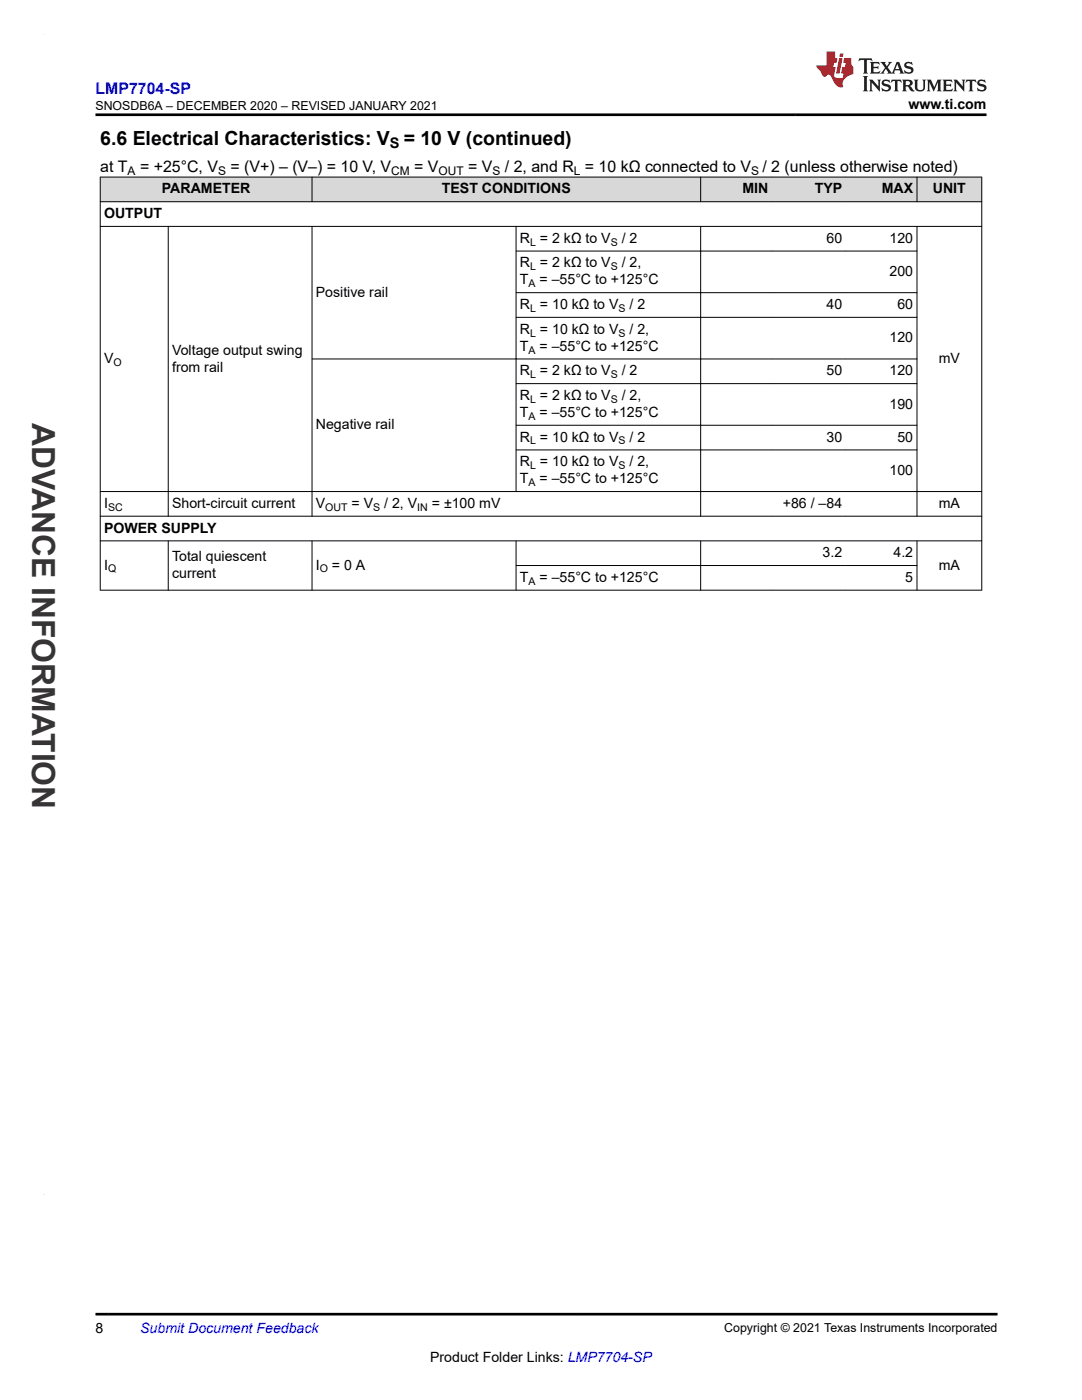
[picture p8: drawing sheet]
<svg xmlns="http://www.w3.org/2000/svg" width="216mm" height="279mm" viewBox="0 0 216 279" stroke-linecap="round" stroke-linejoin="round" font-family="sans-serif">
<g fill="#d8d8d8">
<path d="M20 35.3h175.9v5h-175.9z" fill-rule="evenodd"/>
<path d="M20.1 35.4h42.1v4.8h-42.1z" fill-rule="evenodd"/>
<path d="M62.3 35.4h77.4v4.8h-77.4z" fill-rule="evenodd"/>
<path d="M139.9 35.4h14.1v4.8h-14.1z" fill-rule="evenodd"/>
<path d="M154 35.4h14.8v4.8h-14.8z" fill-rule="evenodd"/>
<path d="M168.8 35.4h14.1v4.8h-14.1z" fill-rule="evenodd"/>
<path d="M183 35.4h12.8v4.8h-12.8z" fill-rule="evenodd"/>
</g>
<g fill="none" stroke="#000" stroke-width=".2">
<path d="M19.9 35.3h176.1M20 35.3v82.5M62.3 35.3v5M139.8 35.3v5M183 35.3v5M195.9 35.3v82.5M19.9 40.3h176.1M19.9 45.2h176.1M33.6 45.1v58M62.3 45.1v58M102.9 50.1h80.1M102.9 58.4h80.1"/>
<path d="M103 45.1v53.1M139.8 45.1v58M183 45.1v58M102.9 63.3h80.1M102.9 76.6h80.1M183 71.6h-120.8M19.9 98.1h176.1M102.9 84.9h80.1M102.9 89.8h80.1M19.9 103h176.1M19.9 107.9h176.1M19.9 117.8h176.1"/>
<path d="M33.6 107.9v9.9M62.3 107.9v9.9M102.9 112.9h80.1M103 107.9v9.9M139.8 107.9v9.9M183 107.9v9.9"/>
</g>
<path d="M171.5 11.6l-.2 .6 .5-.2h.6v.1v2.2l-.2 .4h1l-.2-.4v-2.2v-.1h.5l.6 .2-.2-.6zM173.6 12.4l.2 .3v1.6l-.2 .4h1.9l.1-.6a1.08 1.08 0 0 1-1.3 .2v-.7h.6l.4 .2v-.7l-.4 .2h-.6v-.5l.2-.2a1 1 0 0 1 1 .3l-.1-.5zM175.7 12.4l.9 1.1-1 1.2h.9l-.2-.2 .5-.8 .4 .8-.2 .2h1.6l-.2-.2 .2-.5h.9l.1 .5-.1 .2h.9l-.2-.4-.8-1.9h-.5l-.9 2.1-.9-1.1 .9-1h-.8l.2 .2-.4 .6-.4-.6 .2-.2zM179 12.8l.4 1h-.7zM180.7 12.5a.65 .65 0 0 0-.2 .7 .65 .65 0 0 0 .6 .5l.6 .1 .1 .3a.79 .79 0 0 1-.7 .4 .79 .79 0 0 1-.7-.5l.1 .7 .2-.1a.93 .93 0 0 0 1.1 0 .93 .93 0 0 0 .4-.9 1.46 1.46 0 0 0-1.2-.6l-.1-.3a1.09 1.09 0 0 1 1.2 .2l-.2-.6-.1 .1-.5-.2zM172.2 15.2l.2 .4v2.2l-.2 .4h1l-.2-.4v-2.2l.2-.4zM173.4 15.9l.2 .4v1.5l-.2 .4h.8l-.3-.4 .1-1.3 1.6 1.8v-2l.2-.4h-.7l.1 .2 .1 1.1-1.2-1.3zM176.2 16a.65 .65 0 0 0-.2 .8 .65 .65 0 0 0 .6 .4l.6 .2 .1 .2a.79 .79 0 0 1-.7 .4 .79 .79 0 0 1-.7-.5l.1 .7 .2-.1a.93 .93 0 0 0 1.1 .1 .93 .93 0 0 0 .4-1 1.46 1.46 0 0 0-1.2-.5l-.1-.4a1.09 1.09 0 0 1 1.2 .2l-.1-.6-.2 .1-.5-.1zM177.9 15.9l-.1 .6a.63 .63 0 0 1 .8-.3v1.6l-.3 .4h1l-.2-.4v-1.6a.66 .66 0 0 1 .8 .3l-.1-.6zM180 15.9l.2 .4v1.5l-.2 .4h1l-.2-.2-.1-.7h.5l.1 .2a.79 .79 0 0 0 1.2 .6l-1-.9a.61 .61 0 0 0 .6-.6 .61 .61 0 0 0-.5-.7zM180.8 16.2h.1a.47 .47 0 0 1 .5 .1 .47 .47 0 0 1 .1 .5l-.1 .1-.7 .1zM182.3 15.9l.2 .2a2.27 2.27 0 0 0 .4 2 1.04 1.04 0 0 0 1.7-.7v-1.3l.2-.2h-.8l.2 .4v1.1a.6 .6 0 0 1-.6 .6 .6 .6 0 0 1-.6-.6v-1.1l.3-.4zM184.9 15.9l.2 .4v1.5l-.2 .4h.8l-.3-.4v-1.4l.9 1.9 .9-1.9v1.4l-.3 .4h1l-.2-.4v-1.5l.2-.4h-.8l-.7 1.5-.6-1.5zM188.1 15.9l.2 .4v1.5l-.2 .4h1.9l.1-.6a1.09 1.09 0 0 1-1.3 .2v-.7h.6l.4 .2v-.6l-.4 .2h-.6v-.6l.2-.1a1.01 1.01 0 0 1 1 .3l-.1-.6zM190.2 15.9l.3 .4v1.5l-.3 .4h.8l-.2-.4v-1.3l1.6 1.8v-2l.2-.4h-.7l.2 .2v1.1l-1.2-1.3zM192.8 15.9l-.1 .6a.63 .63 0 0 1 .8-.3v1.6l-.3 .4h1l-.2-.4v-1.6a.66 .66 0 0 1 .8 .3l-.1-.6zM195.2 16a.65 .65 0 0 0-.2 .8 .65 .65 0 0 0 .6 .4l.6 .2 .2 .2a.79 .79 0 0 1-.7 .4 .79 .79 0 0 1-.7-.5l.1 .7 .2-.1a.93 .93 0 0 0 1 .1 .93 .93 0 0 0 .5-1 1.46 1.46 0 0 0-1.3-.5v-.4a1.09 1.09 0 0 1 1.2 .2l-.2-.6-.2 .1-.5-.1z" fill="#231f20"/>
<path d="M164.9 10.3v2.7h-2l.1 .4 .8 1a.95 .95 0 0 0 1 .9 .59 .59 0 0 1 .5-.4 .59 .59 0 0 1 .5 .3l.4 .8a1.59 1.59 0 0 0 2.1 1.4 1.61 1.61 0 0 1 1-2.3l1-.3-.1-1.5a1.59 1.59 0 0 1-.3-1.7h-1.5l-.2 .9h.6l-.2 .9h-.5l-.2 .9v.3l.4 .1-.1 .9h-.7a.73 .73 0 0 1-1-.7l.3-1.5h-.5l.1-.9h.5l.2-.9h-.5v-1.3zM167.4 11.6l-.6 3.1h.7l.6-3.1zM167.6 10.7l-.1 .6h.7l.1-.6z" fill="#ed1c24"/>
<path d="M19 22.9h177.8M19 262.3h180" fill="none" stroke="#000" stroke-width=".53"/>
<path d="M8.7 6.9h.1" fill="none" stroke="#373435" stroke-width=".2"/>
<text font-size="6.3" fill="#373435" x="6.4" y="84.5" transform="rotate(90 6.4 84.5)">ADVANCE INFORMATION</text>
<g font-size="3.9">
<text x="20" y="28.8">6.6 Electrical Characteristics: V</text>
<text x="80.6" y="28.8">= 10 V (continued)</text>
</g>
<text font-size="3.2" fill="#00f" x="19.1" y="18.7">LMP7704-SP</text>
<g font-size="3.2">
<text x="20" y="34.3">at T</text>
<text x="27.9" y="34.3">= +25°C, V</text>
<text x="46" y="34.3">= (V+) – (V–) = 10 V, V</text>
<text x="82.7" y="34.3">= V</text>
<text x="93.4" y="34.3">= V</text>
<text x="100.7" y="34.3">/ 2, and R = 10 kΩ connected to V</text>
<text x="152.1" y="34.3">/ 2 (unless otherwise noted)</text>
</g>
<text font-size="2.9" x="77.8" y="29.6">S</text>
<g font-size="2.8">
<text x="181.3" y="21.8">www.ti.com</text>
<text x="32.3" y="38.6">PARAMETER</text>
<text x="88.2" y="38.6">TEST CONDITIONS</text>
<text x="148.1" y="38.6">MIN</text>
<text x="162.6" y="38.6">TYP</text>
<text x="175.9" y="38.6">MAX</text>
<text x="186.1" y="38.6">UNIT</text>
<text x="20.8" y="43.5">OUTPUT</text>
<text x="103.7" y="48.5">R = 2 kΩ to V</text>
<text x="103.7" y="53.4">R = 2 kΩ to V</text>
<text x="124" y="48.5">/ 2</text>
<text x="124" y="53.4">/ 2,</text>
<text x="164.9" y="48.5">60</text>
<text x="177.5" y="48.5">120</text>
<text x="63" y="59.2">Positive rail</text>
<text x="103.7" y="56.8">T</text>
<text x="107.7" y="56.8">= –55°C to +125°C</text>
<text x="177.5" y="55.1">200</text>
<text x="103.7" y="61.7">R = 10 kΩ to V</text>
<text x="125.6" y="61.7">/ 2</text>
<text x="164.9" y="61.7">40</text>
<text x="179.1" y="61.7">60</text>
<text x="34.3" y="70.8">Voltage output swing</text>
<text x="103.7" y="66.6">R = 10 kΩ to V</text>
<text x="103.7" y="70">T</text>
<text x="107.7" y="70">= –55°C to +125°C</text>
<text x="125.6" y="66.6">/ 2,</text>
<text x="177.5" y="68.3">120</text>
<text x="20.8" y="72.5">V</text>
<text x="34.3" y="74.1">from rail</text>
<text x="103.7" y="74.9">R = 2 kΩ to V</text>
<text x="124" y="74.9">/ 2</text>
<text x="164.9" y="74.9">50</text>
<text x="177.5" y="74.9">120</text>
<text x="187.3" y="72.5">mV</text>
<text x="103.7" y="83.2">T</text>
<text x="103.7" y="79.8">R = 2 kΩ to V</text>
<text x="107.7" y="83.2">= –55°C to +125°C</text>
<text x="124" y="79.8">/ 2,</text>
<text x="177.5" y="81.5">190</text>
<text x="63" y="85.7">Negative rail</text>
<text x="103.7" y="88.1">R = 10 kΩ to V</text>
<text x="125.6" y="88.1">/ 2</text>
<text x="164.9" y="88.1">30</text>
<text x="179.1" y="88.1">50</text>
<text x="103.7" y="93.1">R = 10 kΩ to V</text>
<text x="125.6" y="93.1">/ 2,</text>
<text x="177.5" y="94.8">100</text>
<text x="20.8" y="101.4">I</text>
<text x="34.3" y="101.4">Short-circuit current</text>
<text x="63" y="101.4">V</text>
<text x="70.2" y="101.4">= V</text>
<text x="76.7" y="101.4">/ 2, V</text>
<text x="86.2" y="101.4">= ±100 mV</text>
<text x="103.7" y="96.5">T</text>
<text x="107.7" y="96.5">= –55°C to +125°C</text>
<text x="156.2" y="101.4">+86 / –84</text>
<text x="187.3" y="101.4">mA</text>
<text x="20.8" y="106.3">POWER SUPPLY</text>
<text x="20.8" y="113.7">I</text>
<text x="34.3" y="112">Total quiescent</text>
<text x="63" y="113.7">I</text>
<text x="66.2" y="113.7">= 0 A</text>
<text x="164.1" y="111.2">3.2</text>
<text x="178.3" y="111.2">4.2</text>
<text x="187.3" y="113.7">mA</text>
<text x="34.3" y="115.4">current</text>
<text x="103.7" y="116.1">T</text>
<text x="107.7" y="116.1">= –55°C to +125°C</text>
<text x="180.6" y="116.1">5</text>
<text x="19" y="266.1">8</text>
<text x="85.8" y="271.7">Product Folder Links: LMP7704-SP</text>
</g>
<text font-size="2.8" fill="#00f" x="28" y="266.1">Submit Document Feedback</text>
<g font-size="2.5">
<text x="19" y="21.9">SNOSDB6A – DECEMBER 2020 – REVISED JANUARY 2021</text>
<text x="144.5" y="265.8">Copyright © 2021 Texas Instruments Incorporated</text>
</g>
<g font-size="2.4">
<text x="25.5" y="34.9">A</text>
<text x="43.5" y="34.9">S</text>
<text x="78.1" y="34.9">CM</text>
<text x="87.5" y="34.9">OUT</text>
<text x="98.3" y="34.9">S</text>
<text x="114.5" y="34.9">L</text>
<text x="149.9" y="34.9">S</text>
</g>
<g font-size="2.1">
<text x="105.8" y="49">L</text>
<text x="105.8" y="53.9">L</text>
<text x="121.9" y="49">S</text>
<text x="121.9" y="53.9">S</text>
<text x="105.5" y="57.3">A</text>
<text x="105.8" y="62.2">L</text>
<text x="123.4" y="62.2">S</text>
<text x="105.5" y="70.6">A</text>
<text x="105.8" y="67.2">L</text>
<text x="123.4" y="67.2">S</text>
<text x="22.6" y="73">O</text>
<text x="105.8" y="75.5">L</text>
<text x="121.9" y="75.5">S</text>
<text x="105.5" y="83.8">A</text>
<text x="105.8" y="80.4">L</text>
<text x="121.9" y="80.4">S</text>
<text x="105.8" y="88.7">L</text>
<text x="123.4" y="88.7">S</text>
<text x="105.8" y="93.6">L</text>
<text x="123.4" y="93.6">S</text>
<text x="21.6" y="101.9">SC</text>
<text x="64.9" y="101.9">OUT</text>
<text x="74.5" y="101.9">S</text>
<text x="83.3" y="101.9">IN</text>
<text x="105.5" y="97">A</text>
<text x="21.6" y="114.2">Q</text>
<text x="63.8" y="114.2">O</text>
<text x="105.5" y="116.7">A</text>
</g>
</svg>
